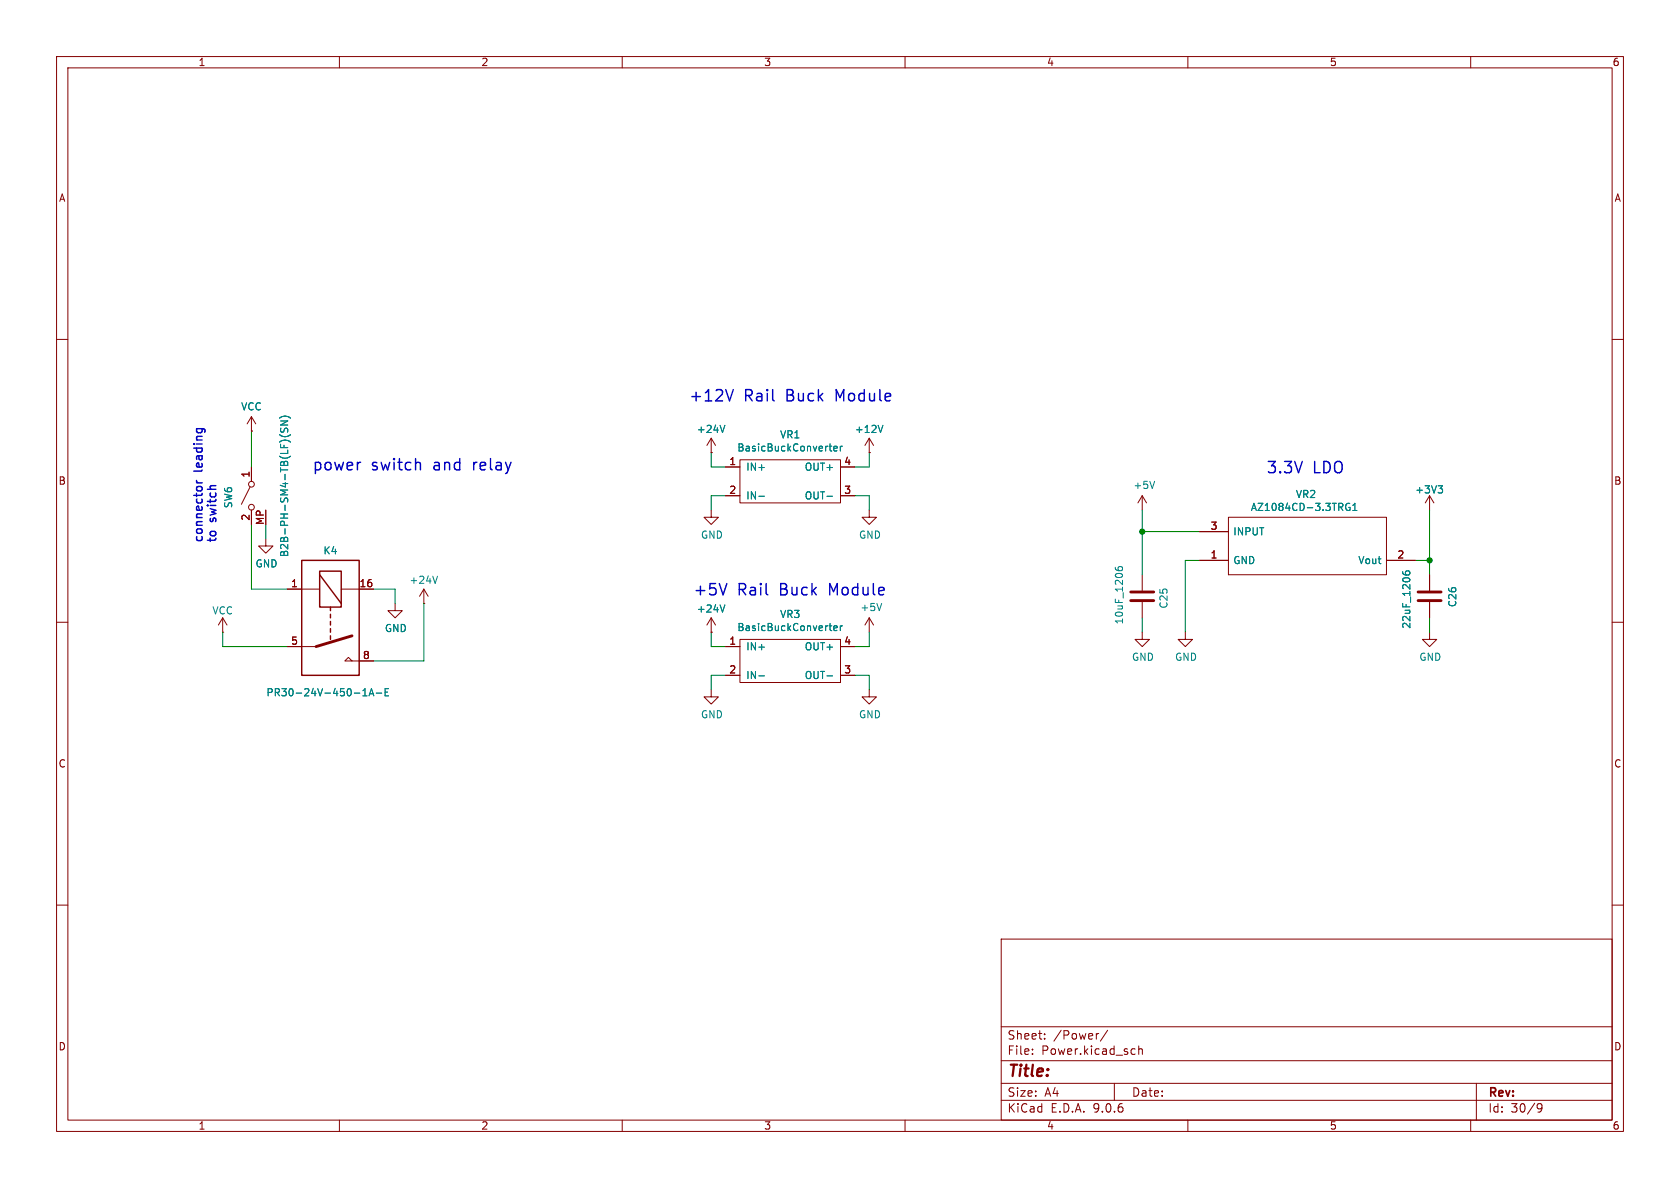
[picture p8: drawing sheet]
<svg xmlns="http://www.w3.org/2000/svg" width="297mm" height="210mm" viewBox="0 0 297 210" stroke-linecap="round" stroke-linejoin="round" font-family="sans-serif">
<g fill="none" stroke="#840000" stroke-width=".18">
<path d="M10 10h277v190h-277zM12 12h273v186h-273zM60 10v2M110 10v2M160 10v2M210 10v2M260 10v2M10 60h2M44.4 76.2h.1M44.4 73.7v2.5M44.4 73.7l-.7 1.2M44.4 73.7l.8 1.2"/>
<path d="M125.7 77.5l-.7 1.2M125.7 77.5l.8 1.2M125.7 77.5v2.5M153.7 77.5v2.5M153.7 77.5l-.8 1.2M153.7 77.5l.7 1.2M285 60h2M44.2 86.1l-1.5 3.1M44.4 82.6v2.5M44.4 90.2v2.5M47 95.3v1.2h1.3l-1.3 1.3-1.3-1.3h1.3M125.7 90.2v1.2h1.3l-1.3 1.3-1.2-1.3h1.2"/>
<path d="M125.7 80h.1M128.3 82.6h2.5M128.3 87.6h2.5M130.8 81.3h17.8v7.6h-17.8zM148.6 82.6h2.5M148.6 87.6h2.5M153.7 80h.1M153.7 90.2v1.2h1.2l-1.2 1.3-1.3-1.3h1.3M201.9 87.6l-.7 1.3M201.9 87.6l.8 1.3M201.9 87.6v2.6M212.1 99.1h5.1"/>
<path d="M212.1 94h5.1M217.2 91.4h27.9v10.2h-27.9zM245.1 99.1h5.1M252.7 87.6v2.6M252.7 87.6l-.7 1.3M252.7 87.6l.8 1.3M10 110h2M39.4 111.8h.1M39.4 109.2l-.8 1.3M39.4 109.2l.7 1.3M39.4 109.2v2.6M50.8 104.1h5.7"/>
<path d="M50.8 114.3h5.1M60.3 104.1h5.7M62.2 116.8l-.6-.6-.6 .6h5M69.8 106.7v1.3h1.3l-1.3 1.2-1.2-1.2h1.2M74.9 106.7h.1M74.9 104.1l-.7 1.3M74.9 104.1l.8 1.3M74.9 104.1v2.6M125.7 111.8h.1M125.7 109.2v2.6M125.7 109.2l-.7 1.3M125.7 109.2l.8 1.3"/>
<path d="M128.3 114.3h2.5M128.3 119.4h2.5M130.8 113h17.8v7.7h-17.8zM148.6 114.3h2.5M148.6 119.4h2.5M153.7 109.2l-.8 1.3M153.7 109.2l.7 1.3M153.7 109.2v2.6M201.9 111.8v1.2h1.3l-1.3 1.3-1.2-1.3h1.2M201.9 101.6v2.8M201.9 106.4v2.8M209.5 111.8v1.2h1.3l-1.3 1.3-1.2-1.3h1.2"/>
<path d="M252.7 111.8v1.2h1.3l-1.3 1.3-1.2-1.3h1.2M252.7 101.6v2.8M252.7 106.4v2.8M285 110h2M125.7 121.9v1.3h1.3l-1.3 1.3-1.2-1.3h1.2M153.7 121.9v1.3h1.2l-1.2 1.3-1.3-1.3h1.3M10 160h2M177 166h108v32h-108zM285 160h2M60 198v2M110 198v2M160 198v2"/>
<path d="M177 194.5h108M177 191.5h108M177 187.5h108M177 181.5h108M182.5 186.3v.1M182.5 185.5v.1M184.7 183.6v.1M184.7 182.8v.1M194.2 182.7l-.2 .1M195.8 182.1l-1.3 2M197 191.5v3M200.2 185.4l.5 .1"/>
<path d="M200.7 186.3l-.5 .1M201.3 185.5l.2-.1 .4 .1 .1 .9M201.3 184.9v1.5M210 198v2M260 198v2M261 191.5v6.5M271.7 195.4l.3-.3 .5 .1a.99 .99 0 0 1-.3 1.4h-.3M271.7 195.7l.3 .3h.3l.3-.3"/>
<circle cx="44.5" cy="85.6" r=".51"/>
<circle cx="44.5" cy="89.7" r=".51"/>
</g>
<g fill="none" stroke="#008484" stroke-width=".18">
<path d="M49.4 76.8a1.46 1.46 0 0 0 2 0M49.4 73.9a1.46 1.46 0 0 1 2 0M49.6 74.4h1.3l-1.3 .7h1.3M49.7 75.7l-.1 .5 .1 .1h.4l.2-.5 .3-.1 .3 .2-.1 .5M128.1 75.2l-.4 1.3M146.6 78.9h.4M146.8 79.7h.2M147.4 79.3l.6-.1v-.3h-.4l-.2 .2 .1 .6h.5M148.6 78.9v.8M148.9 78.9l-.3 .2M156.1 75.2l-.4 1.3M134.2 87.7h.9"/>
<path d="M146.2 87.7h1M204.1 85.1l-.4 1.3M238.6 89a.59 .59 0 0 0-.7 .6 .59 .59 0 0 0 .7 .6l.1-.5h-.3M239.2 90.2h.7M239.2 89.3l.3-.3v1.2M254.2 85.9h.8l-.4 .5M254.8 86.4l.2 .2v.3l-.2 .2M77.3 101.9l-.4 1.2M128.1 106.9l-.4 1.3M134.2 119.5h.9M146.2 119.5h1M146.6 110.6h.4"/>
<path d="M146.8 111.4l.2 .1M147.4 111.1l.6-.2v-.2l-.4-.1-.2 .2 .1 .6h.5M148.6 110.6v.9M148.9 110.6l-.3 .3M155.9 106.7l-.5 1.2M197.2 100.3v.3a.86 .86 0 0 0 1.2 0l-.1-.4h-.4l-.2 .2v.4l.2 .1M248 101v.4a.86 .86 0 0 0 1.2 0l-.1-.4-.4-.1-.2 .3v.3l.2 .1M64.2 123h.7M64.2 122.1l.3-.4v1.3M65.2 123l.5-1.3 .4 1.3M65.4 122.6h.6M66.5 122.5h1"/>
<path d="M68.1 122.3h.4M68.7 121.7h-.6v1.3h.6"/>
</g>
<path d="M62.2 112.4l-6.3 1.9M199.9 106.2h4.1M199.9 104.6h4.1M250.7 106.2h4.1M250.7 104.6h4.1" fill="none" stroke="#840000" stroke-width=".51"/>
<path d="M53.3 99.1h10.2v20.3h-10.2zM56.5 101h3.8v6.3h-3.8zM56.5 101.6l3.8 5.1M58.4 107.3v.7M58.4 108.6v.6M58.4 109.9v.6M58.4 111.1v.7M58.4 112.4v.6" fill="none" stroke="#840000" stroke-width=".25"/>
<g fill="none" stroke="#008400" stroke-width=".18">
<path d="M44.4 76.2v6.4M44.4 92.7v11.4h6.4M47 92.7v2.6M125.7 80v2.6h2.6M128.3 87.6h-2.6v2.6M151.1 87.6h2.6v2.6M153.7 80v2.6h-2.6M201.9 90.2v11.4M201.9 94h10.2M212.1 99.1h-2.6v12.7M250.2 99.1h2.5M252.7 90.2v11.4"/>
<path d="M39.4 111.8v2.5h11.4M66 104.1h3.8v2.6M74.9 106.7v10.1h-8.9M125.7 111.8v2.5h2.6M128.3 119.4h-2.6v2.5M151.1 119.4h2.6v2.5M153.7 111.8v2.5h-2.6M201.9 109.2v2.6M252.7 109.2v2.6"/>
</g>
<path d="M34.7 75.8h1.3l.2 .3M34.8 75.8l-.1 .4M35.7 75.8v.4M129.6 68.9l-.6 2M34.7 85.4h1M34.7 84.9l.1 .3 .2 .2M34.8 86.1l.2-.1h.5l.2 .1M63.6 81.7h.2M74 81.7l.3 .3v1.1M128.5 103.2l-.7 2" fill="none" stroke="#0000c2" stroke-width=".25"/>
<g fill="#008400" stroke="#008400" stroke-width=".18">
<circle cx="252.7" cy="99.1" r=".46"/>
<circle cx="201.9" cy="94" r=".46"/>
</g>
<g font-size="2.8" fill="#0000c2">
<text x="121.7" y="71.1">+12V</text>
<text x="131.5" y="71.1">Rail</text>
<text x="139.2" y="71.1">Buck</text>
<text x="148.2" y="71.1">Module</text>
<text x="55.1" y="83.3">power</text>
<text x="65.7" y="83.3">switch</text>
<text x="76.9" y="83.3">and</text>
<text x="84.2" y="83.3">relay</text>
<text x="223.8" y="83.8">3.3V</text>
<text x="232.1" y="83.8">LDO</text>
<text x="122.4" y="105.4">+5V</text>
<text x="130.4" y="105.4">Rail</text>
<text x="138.1" y="105.4">Buck</text>
<text x="147.1" y="105.4">Module</text>
</g>
<text font-size="2.8" fill="#840000" x="178" y="190.9">Title:</text>
<g font-size="2.1" fill="#0000c2">
<text x="35.9" y="83.4" transform="rotate(-90 35.9 83.4)">leading</text>
<text x="38.4" y="92.2" transform="rotate(-90 38.4 92.2)">switch</text>
<text x="35.9" y="96" transform="rotate(-90 35.9 96)">connector</text>
<text x="38.4" y="96" transform="rotate(-90 38.4 96)">to</text>
</g>
<g font-size="2.1" fill="#840000">
<text x="178" y="184">Sheet:</text>
<text x="186.2" y="184">/Power/</text>
<text x="178" y="186.7">File:</text>
<text x="184.1" y="186.7">Power.kicad_sch</text>
<text x="178" y="196.9">KiCad</text>
<text x="178" y="194.1">Size:</text>
<text x="184.7" y="194.1">A4</text>
<text x="185.7" y="196.9">E.D.A.</text>
<text x="193.3" y="196.9">9.0.6</text>
<text x="200" y="194.1">Date:</text>
<text x="263" y="194.3">Rev:</text>
<text x="263" y="196.9">Id:</text>
<text x="267.1" y="196.9">30/9</text>
</g>
<g font-size="1.8" fill="#840000">
<text x="35" y="11.9">1</text>
<text x="85" y="11.9">2</text>
<text x="135" y="11.9">3</text>
<text x="185" y="11.9">4</text>
<text x="235" y="11.9">5</text>
<text x="285" y="11.9">6</text>
<text x="10.3" y="35.9">A</text>
<text x="285.3" y="35.9">A</text>
<text x="128.8" y="82.3">1</text>
<text x="149.2" y="82.3">4</text>
<text x="10.3" y="85.9">B</text>
<text x="44.2" y="84.5" transform="rotate(-90 44.2 84.5)">1</text>
<text x="128.8" y="87.4">2</text>
<text x="149.2" y="87.4">3</text>
<text x="285.3" y="85.9">B</text>
<text x="44.2" y="92.1" transform="rotate(-90 44.2 92.1)">2</text>
<text x="46.7" y="92.9" transform="rotate(-90 46.7 92.9)">MP</text>
<text x="213.9" y="93.7">3</text>
<text x="213.9" y="98.8">1</text>
<text x="246.9" y="98.8">2</text>
<text x="51.4" y="103.9">1</text>
<text x="63.5" y="103.9">16</text>
<text x="51.4" y="114">5</text>
<text x="64.1" y="116.6">8</text>
<text x="128.8" y="114">1</text>
<text x="128.8" y="119.1">2</text>
<text x="149.2" y="114">4</text>
<text x="149.2" y="119.1">3</text>
<text x="10.3" y="135.9">C</text>
<text x="285.3" y="135.9">C</text>
<text x="10.3" y="185.9">D</text>
<text x="285.3" y="185.9">D</text>
<text x="35" y="199.9">1</text>
<text x="85" y="199.9">2</text>
<text x="135" y="199.9">3</text>
<text x="185" y="199.9">4</text>
<text x="235" y="199.9">5</text>
<text x="285" y="199.9">6</text>
</g>
<g font-size="1.8" fill="#008484">
<text x="42.5" y="72.7">VCC</text>
<text x="123.1" y="76.7">+24V</text>
<text x="137.8" y="77.7">VR1</text>
<text x="151" y="76.7">+12V</text>
<text x="130.3" y="80">BasicBuckConverter</text>
<text x="131.8" y="83.4">IN+</text>
<text x="142.2" y="83.4">OUT+</text>
<text x="41.2" y="89.9" transform="rotate(-90 41.2 89.9)">SW6</text>
<text x="131.8" y="88.5">IN-</text>
<text x="142.2" y="88.5">OUT-</text>
<text x="200.3" y="86.6">+5V</text>
<text x="229" y="88.2">VR2</text>
<text x="250.1" y="87.4">+3V3</text>
<text x="123.8" y="95.4">GND</text>
<text x="151.8" y="95.4">GND</text>
<text x="217.9" y="94.8">INPUT</text>
<text x="221" y="90.5">AZ1084CD-3.3TRG1</text>
<text x="45.1" y="100.5">GND</text>
<text x="51.2" y="98.6" transform="rotate(-90 51.2 98.6)">B2B-PH-SM4-TB(LF)(SN)</text>
<text x="57.1" y="98.2">K4</text>
<text x="217.9" y="99.9">GND</text>
<text x="240" y="99.9">Vout</text>
<text x="72.3" y="103.4">+24V</text>
<text x="206.6" y="107.7" transform="rotate(-90 206.6 107.7)">C25</text>
<text x="257.7" y="107.4" transform="rotate(-90 257.7 107.4)">C26</text>
<text x="37.5" y="108.8">VCC</text>
<text x="67.9" y="111.9">GND</text>
<text x="123.1" y="108.5">+24V</text>
<text x="130.3" y="111.8">BasicBuckConverter</text>
<text x="137.8" y="109.4">VR3</text>
<text x="152" y="108.2">+5V</text>
<text x="198.7" y="110.5" transform="rotate(-90 198.7 110.5)">10uF_1206</text>
<text x="249.5" y="111.2" transform="rotate(-90 249.5 111.2)">22uF_1206</text>
<text x="131.8" y="115.2">IN+</text>
<text x="142.2" y="115.2">OUT+</text>
<text x="200" y="117">GND</text>
<text x="207.6" y="117">GND</text>
<text x="250.8" y="117">GND</text>
<text x="47" y="123.3">PR30-24V-450-1A-E</text>
<text x="131.8" y="120.2">IN-</text>
<text x="142.2" y="120.2">OUT-</text>
<text x="123.8" y="127.2">GND</text>
<text x="151.8" y="127.2">GND</text>
</g>
</svg>
